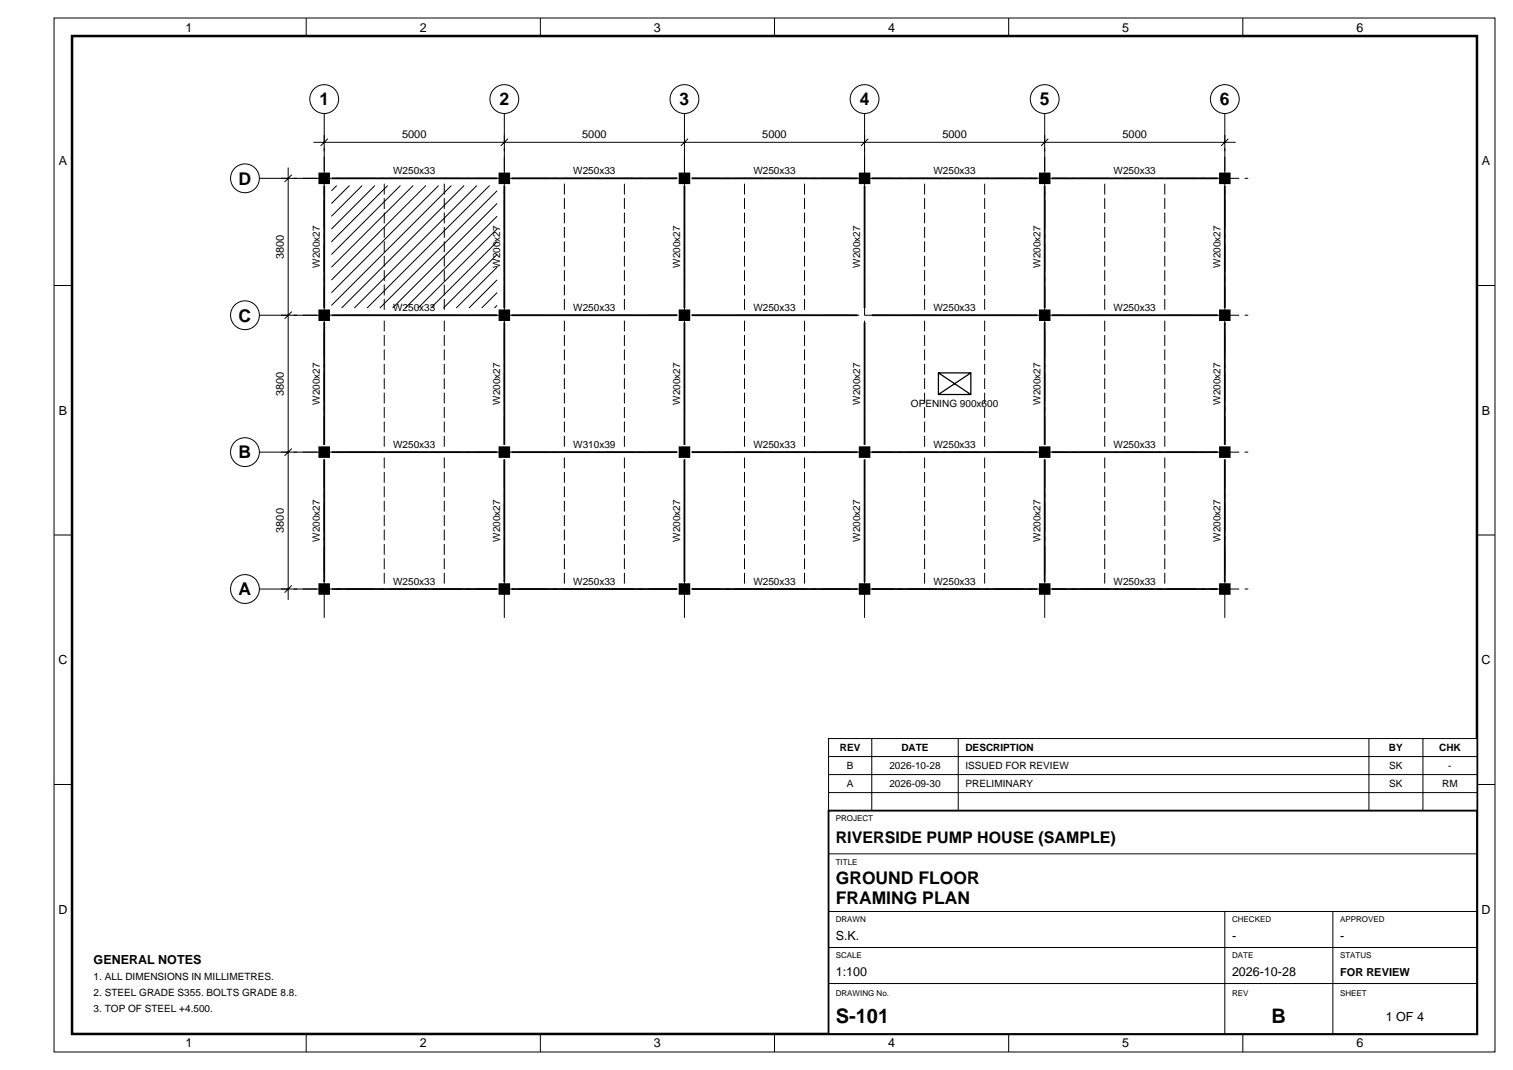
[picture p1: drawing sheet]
<svg xmlns="http://www.w3.org/2000/svg" width="420mm" height="297mm" viewBox="0 0 420 297" stroke-linecap="round" stroke-linejoin="round" font-family="sans-serif">
<path d="M20 10h390v277h-390z" fill="none" stroke="#000" stroke-width=".7" stroke-linecap="butt"/>
<g fill="none" stroke="#000" stroke-width=".28">
<path d="M15 5h400v287h-400zM85 5v5M150 5v5M215 5v5M280 5v5M345 5v5M87 39.5h256M90 37.5v10M91 38.5l-2 2M140 37.5v10M141 38.5l-2 2M190 37.5v10"/>
<path d="M191 38.5l-2 2M240 37.5v10M241 38.5l-2 2M290 37.5v10M291 38.5l-2 2M340 37.5v10M341 38.5l-2 2M78 49.5h10M80 46.5v120M81 48.5l-2 2M93.5 51.5l-1.5 1.5M97 51.5l-5 5"/>
<path d="M100.5 51.5l-8.5 8.5M104.1 51.5l-12.1 12.1M107.6 51.5l-15.6 15.6M111.1 51.5l-19.1 19.1M114.7 51.5l-22.7 22.7M118.2 51.5l-26.2 26.2M121.8 51.5l-29.8 29.8M125.3 51.5l-33.3 33.3M128.8 51.5l-34 34M132.4 51.5l-34 34M135.9 51.5l-34 34M138 56.5l-29 29"/>
<path d="M138 52.9l-32.6 32.6M15 79.3h5M138 77.7l-7.8 7.8M138 74.1l-11.4 11.4M138 70.6l-14.9 14.9M138 67.1l-18.4 18.4M138 63.5l-22 22M138 60l-25.5 25.5M410 79.3h5M78 87.5h10M81 86.5l-2 2M138 84.8l-.7 .7"/>
<path d="M138 81.2l-4.3 4.3M78 125.5h10M81 124.5l-2 2M15 148.5h5M410 148.5h5M78 163.5h10M81 162.5l-2 2M15 217.7h5M410 217.7h5M85 287v5M150 287v5M215 287v5"/>
<path d="M280 287v5M345 287v5"/>
<circle cx="90" cy="27.5" r="4"/>
<circle cx="140" cy="27.5" r="4"/>
<circle cx="190" cy="27.5" r="4"/>
<circle cx="240" cy="27.5" r="4"/>
<circle cx="290" cy="27.5" r="4"/>
<circle cx="340" cy="27.5" r="4"/>
<circle cx="68" cy="49.5" r="4"/>
<circle cx="68" cy="87.5" r="4"/>
<circle cx="68" cy="125.5" r="4"/>
<circle cx="68" cy="163.5" r="4"/>
</g>
<path d="M72 49.5h276M72 87.5h276M72 125.5h276M72 163.5h276M90 171.5v-140M140 171.5v-140M190 171.5v-140M240 171.5v-140M290 171.5v-140M340 171.5v-140" fill="none" stroke="#000" stroke-width=".28" stroke-dasharray="8 1.5 1 1.5" stroke-linecap="butt"/>
<g fill="none" stroke="#000" stroke-width=".28" stroke-dasharray="3 1" stroke-linecap="butt">
<path d="M106.7 86v-35M123.3 86v-35M156.7 86v-35M173.3 86v-35M206.7 86v-35M223.3 86v-35M256.7 86v-35M273.3 86v-35M306.7 86v-35M323.3 86v-35M106.7 124v-35M123.3 124v-35"/>
<path d="M156.7 124v-35M173.3 124v-35M206.7 124v-35M223.3 124v-35M256.7 124v-35M273.3 124v-35M306.7 124v-35M323.3 124v-35M106.7 162v-35M123.3 162v-35M156.7 162v-35M173.3 162v-35"/>
<path d="M206.7 162v-35M223.3 162v-35M256.7 162v-35M273.3 162v-35M306.7 162v-35M323.3 162v-35"/>
</g>
<g fill="none" stroke="#000" stroke-width=".5">
<path d="M90 51.5v34M92 49.5h46M140 51.5v34M142 49.5h46M190 51.5v34M192 49.5h46M240 51.5v34M242 49.5h46M290 51.5v34M292 49.5h46M340 51.5v34M90 89.5v34"/>
<path d="M92 87.5h46M140 89.5v34M142 87.5h46M190 89.5v34M192 87.5h46M240 89.5v34M242 87.5h46M290 89.5v34M292 87.5h46M340 89.5v34M90 127.5v34M92 125.5h46"/>
<path d="M140 127.5v34M142 125.5h46M190 127.5v34M192 125.5h46M240 127.5v34M242 125.5h46M290 127.5v34M292 125.5h46M340 127.5v34M92 163.5h46M142 163.5h46M192 163.5h46"/>
<path d="M242 163.5h46M292 163.5h46"/>
</g>
<path d="M88.4 161.9v3.2h3.2v-3.2zM88.4 123.9v3.2h3.2v-3.2zM88.4 85.9v3.2h3.2v-3.2zM88.4 47.9v3.2h3.2v-3.2zM138.4 161.9v3.2h3.2v-3.2zM138.4 123.9v3.2h3.2v-3.2zM138.4 85.9v3.2h3.2v-3.2zM138.4 47.9v3.2h3.2v-3.2zM188.4 161.9v3.2h3.2v-3.2zM188.4 123.9v3.2h3.2v-3.2zM188.4 85.9v3.2h3.2v-3.2zM188.4 47.9v3.2h3.2v-3.2zM238.4 161.9v3.2h3.2v-3.2zM238.4 123.9v3.2h3.2v-3.2zM238.4 47.9v3.2h3.2v-3.2zM288.4 161.9v3.2h3.2v-3.2zM288.4 123.9v3.2h3.2v-3.2zM288.4 85.9v3.2h3.2v-3.2zM288.4 47.9v3.2h3.2v-3.2zM338.4 161.9v3.2h3.2v-3.2zM338.4 123.9v3.2h3.2v-3.2zM338.4 85.9v3.2h3.2v-3.2zM338.4 47.9v3.2h3.2v-3.2z" fill="#000"/>
<path d="M260.5 103.5h9v6h-9zM260.5 103.5l9 6M269.5 103.5l-9 6" fill="none" stroke="#000" stroke-width=".35"/>
<path d="M230 205h180v82h-180z" fill="#fff"/>
<path d="M230 225h180v62h-180z" fill="none" stroke="#000" stroke-width=".5"/>
<g fill="none" stroke="#000" stroke-width=".28">
<path d="M230 205h180v20h-180zM230 220h180M230 215h180M230 210h180M242 205v20M266 205v20M380 205v20M395 205v20M230 237h180M230 253h180M340 253v34M370 253v34"/>
<path d="M230 273h180M230 263h180"/>
</g>
<g font-size="5.6">
<text x="232" y="284">S-101</text>
<text x="353" y="284">B</text>
</g>
<g font-size="4.9">
<text x="88.6" y="29.3">1</text>
<text x="138.6" y="29.3">2</text>
<text x="188.6" y="29.3">3</text>
<text x="238.6" y="29.3">4</text>
<text x="288.6" y="29.3">5</text>
<text x="338.6" y="29.3">6</text>
<text x="66.2" y="51.3">D</text>
<text x="66.2" y="89.2">C</text>
<text x="66.2" y="127.3">B</text>
<text x="66.2" y="165.2">A</text>
<text x="232" y="245.5">GROUND FLOOR</text>
<text x="232" y="251">FRAMING PLAN</text>
</g>
<text font-size="4.4" x="232" y="234">RIVERSIDE PUMP HOUSE (SAMPLE)</text>
<g font-size="3.5">
<text x="51.5" y="8.7">1</text>
<text x="116.5" y="8.7">2</text>
<text x="181.5" y="8.7">3</text>
<text x="246.5" y="8.7">4</text>
<text x="311.5" y="8.7">5</text>
<text x="376.5" y="8.7">6</text>
<text x="16.3" y="45.9">A</text>
<text x="411.3" y="45.9">A</text>
<text x="16.3" y="115.1">B</text>
<text x="411.3" y="115.1">B</text>
<text x="16.2" y="184.4">C</text>
<text x="411.2" y="184.4">C</text>
<text x="16.2" y="253.6">D</text>
<text x="411.2" y="253.6">D</text>
<text x="232" y="261">S.K.</text>
<text x="342" y="261">-</text>
<text x="372" y="261">-</text>
<text x="26" y="267.5">GENERAL NOTES</text>
<text x="232" y="271">1:100</text>
<text x="342" y="271">2026-10-28</text>
<text x="384.7" y="283.5">1 OF 4</text>
<text x="51.5" y="290.7">1</text>
<text x="116.5" y="290.7">2</text>
<text x="181.5" y="290.7">3</text>
<text x="246.5" y="290.7">4</text>
<text x="311.5" y="290.7">5</text>
<text x="376.5" y="290.7">6</text>
</g>
<g font-size="3.1">
<text x="111.6" y="38.3">5000</text>
<text x="161.6" y="38.3">5000</text>
<text x="211.6" y="38.3">5000</text>
<text x="261.6" y="38.3">5000</text>
<text x="311.6" y="38.3">5000</text>
<text x="78.8" y="71.9" transform="rotate(-90 78.8 71.9)">3800</text>
<text x="78.8" y="109.9" transform="rotate(-90 78.8 109.9)">3800</text>
<text x="78.8" y="147.9" transform="rotate(-90 78.8 147.9)">3800</text>
<text x="372" y="271">FOR REVIEW</text>
</g>
<g font-size="2.8">
<text x="109.1" y="48.3">W250x33</text>
<text x="159.1" y="48.3">W250x33</text>
<text x="209.1" y="48.3">W250x33</text>
<text x="259.1" y="48.3">W250x33</text>
<text x="309.1" y="48.3">W250x33</text>
<text x="88.8" y="74.4" transform="rotate(-90 88.8 74.4)">W200x27</text>
<text x="138.8" y="74.4" transform="rotate(-90 138.8 74.4)">W200x27</text>
<text x="188.8" y="74.4" transform="rotate(-90 188.8 74.4)">W200x27</text>
<text x="238.8" y="74.4" transform="rotate(-90 238.8 74.4)">W200x27</text>
<text x="288.8" y="74.4" transform="rotate(-90 288.8 74.4)">W200x27</text>
<text x="338.8" y="74.4" transform="rotate(-90 338.8 74.4)">W200x27</text>
<text x="109.1" y="86.3">W250x33</text>
<text x="159.1" y="86.3">W250x33</text>
<text x="209.1" y="86.3">W250x33</text>
<text x="259.1" y="86.3">W250x33</text>
<text x="309.1" y="86.3">W250x33</text>
<text x="88.8" y="112.4" transform="rotate(-90 88.8 112.4)">W200x27</text>
<text x="138.8" y="112.4" transform="rotate(-90 138.8 112.4)">W200x27</text>
<text x="188.8" y="112.4" transform="rotate(-90 188.8 112.4)">W200x27</text>
<text x="238.8" y="112.4" transform="rotate(-90 238.8 112.4)">W200x27</text>
<text x="252.9" y="113">OPENING 900x600</text>
<text x="288.8" y="112.4" transform="rotate(-90 288.8 112.4)">W200x27</text>
<text x="338.8" y="112.4" transform="rotate(-90 338.8 112.4)">W200x27</text>
<text x="109.1" y="124.3">W250x33</text>
<text x="159.1" y="124.3">W310x39</text>
<text x="209.1" y="124.3">W250x33</text>
<text x="259.1" y="124.3">W250x33</text>
<text x="309.1" y="124.3">W250x33</text>
<text x="88.8" y="150.4" transform="rotate(-90 88.8 150.4)">W200x27</text>
<text x="138.8" y="150.4" transform="rotate(-90 138.8 150.4)">W200x27</text>
<text x="188.8" y="150.4" transform="rotate(-90 188.8 150.4)">W200x27</text>
<text x="238.8" y="150.4" transform="rotate(-90 238.8 150.4)">W200x27</text>
<text x="288.8" y="150.4" transform="rotate(-90 288.8 150.4)">W200x27</text>
<text x="338.8" y="150.4" transform="rotate(-90 338.8 150.4)">W200x27</text>
<text x="109.1" y="162.3">W250x33</text>
<text x="159.1" y="162.3">W250x33</text>
<text x="209.1" y="162.3">W250x33</text>
<text x="259.1" y="162.3">W250x33</text>
<text x="309.1" y="162.3">W250x33</text>
<text x="233.1" y="208.5">REV</text>
<text x="250.2" y="208.5">DATE</text>
<text x="268" y="208.5">DESCRIPTION</text>
<text x="385.6" y="208.5">BY</text>
<text x="399.5" y="208.5">CHK</text>
<text x="235.1" y="213.5">B</text>
<text x="246.9" y="213.5">2026-10-28</text>
<text x="268" y="213.5">ISSUED FOR REVIEW</text>
<text x="385.6" y="213.5">SK</text>
<text x="402" y="213.5">-</text>
<text x="235.1" y="218.5">A</text>
<text x="246.9" y="218.5">2026-09-30</text>
<text x="268" y="218.5">PRELIMINARY</text>
<text x="385.6" y="218.5">SK</text>
<text x="400.3" y="218.5">RM</text>
<text x="26" y="272">1. ALL DIMENSIONS IN MILLIMETRES.</text>
<text x="26" y="276.5">2. STEEL GRADE S355. BOLTS GRADE 8.8.</text>
<text x="26" y="281">3. TOP OF STEEL +4.500.</text>
</g>
<g font-size="2.2">
<text x="232" y="228">PROJECT</text>
<text x="232" y="240">TITLE</text>
<text x="232" y="256">DRAWN</text>
<text x="342" y="256">CHECKED</text>
<text x="372" y="256">APPROVED</text>
<text x="232" y="266">SCALE</text>
<text x="342" y="266">DATE</text>
<text x="372" y="266">STATUS</text>
<text x="232" y="276.5">DRAWING No.</text>
<text x="342" y="276.5">REV</text>
<text x="372" y="276.5">SHEET</text>
</g>
</svg>
